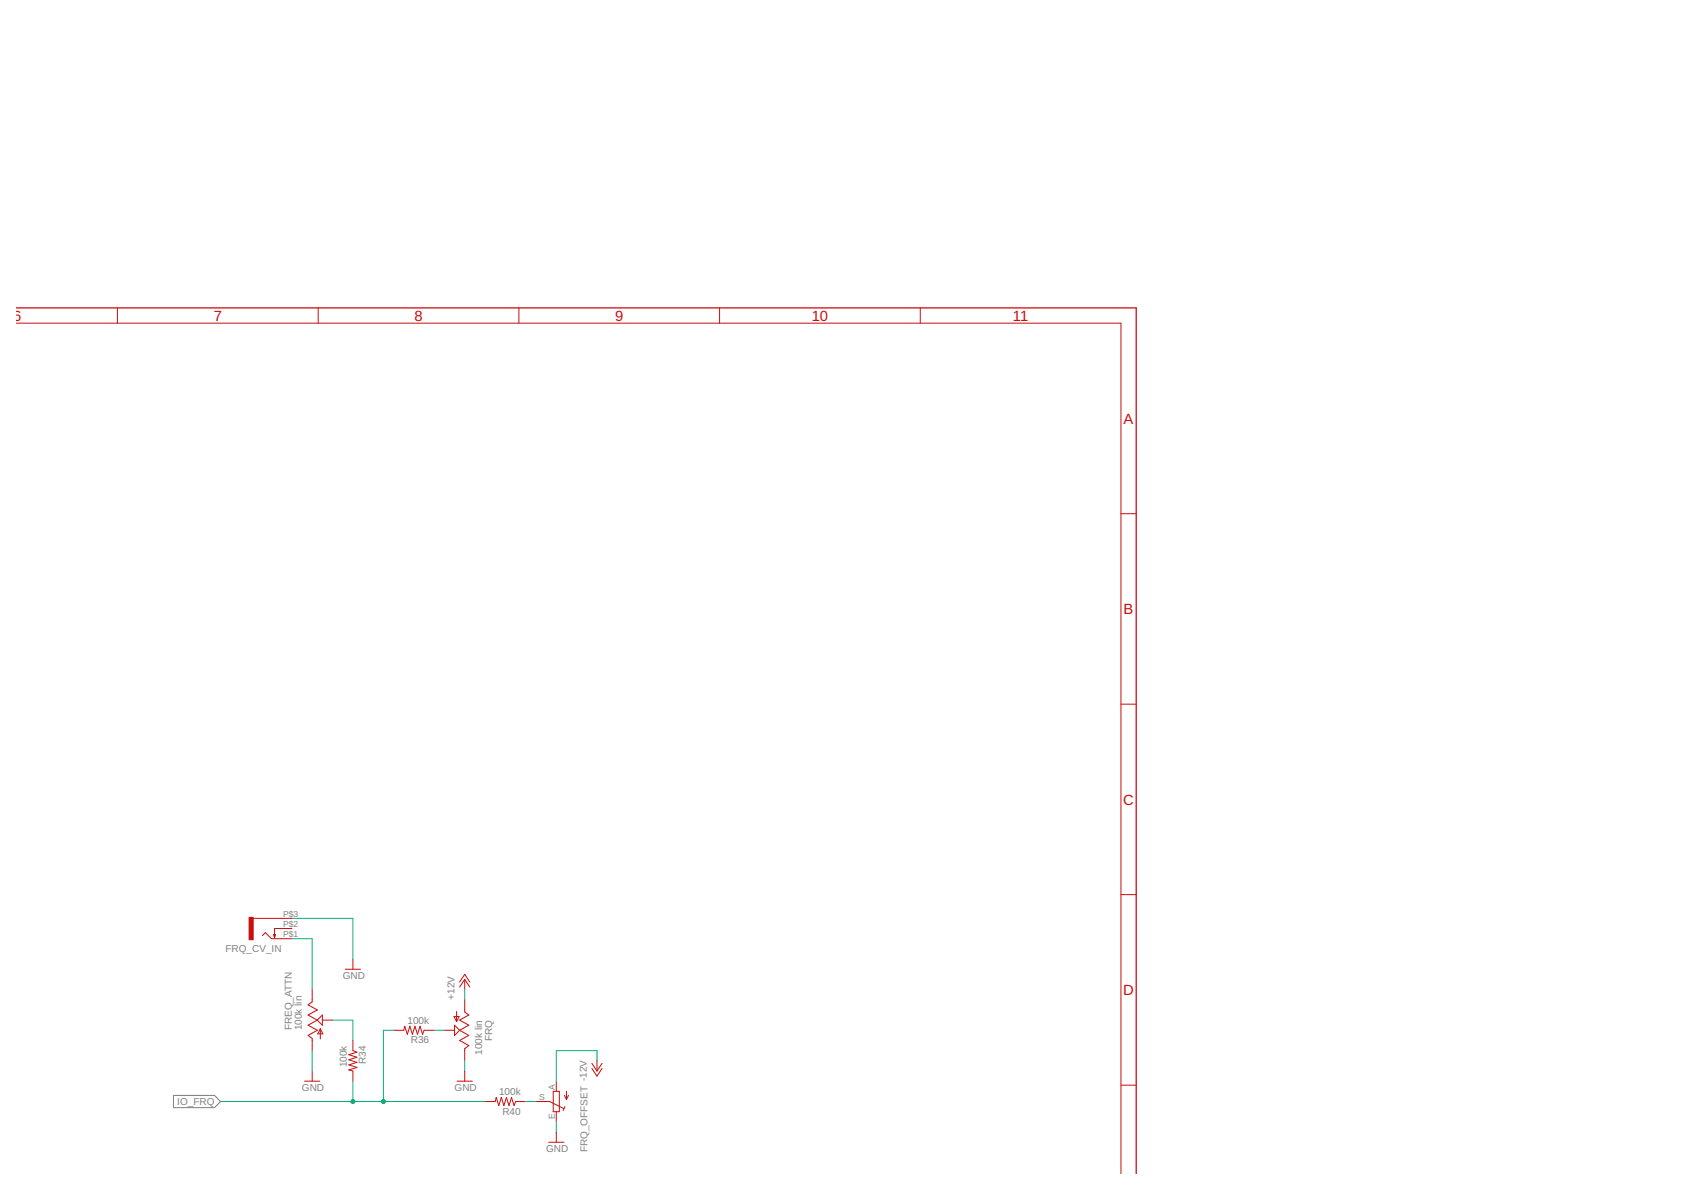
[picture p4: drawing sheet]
<svg xmlns="http://www.w3.org/2000/svg" width="420mm" height="297mm" viewBox="0 0 420 297" stroke-linecap="round" stroke-linejoin="round" font-family="sans-serif">
<path d="M43.3 273.4h10.3l1.5 1.6-1.5 1.5h-10.3z" fill="none" stroke="#808080" stroke-width=".25"/>
<path d="M4.1 76.9h279.6v216" fill="none" stroke="#c90d0c" stroke-width=".32"/>
<g fill="none" stroke="#c90d0c" stroke-width=".25">
<path d="M29.3 76.9v3.8M79.4 76.9v3.8M129.5 76.9v3.8M179.6 76.9v3.8M229.7 76.9v3.8M4.1 80.7h275.7v212.2M279.8 128.2h3.9M279.8 175.8h3.9M63.2 229.2h9.7M65.5 233.6l.8-.8 1.5 1.5h5.1M68.3 233.3h.5l-.3 .8zM72.9 231.8h-4.4v2.3"/>
<path d="M88.1 239.4v2.5M279.8 223.3h3.9M77.9 247v3.1l-1 .7 2.3 1.3-2.3 1.3 2.3 1.2M79.2 254.6l-2.3 1.3 2.3 1.3-2.3 1.2 1 .8v3.1M80 256.8v2.5M80 256.8l.6 1.3h-1.3zM80.5 253.4v2.5l-1.3-1.3zM80.5 254.6h2.5M86.2 241.9h3.8M88.1 259.7v2.6l1 .3-2 .7 2 .6-2 .6 2 .7-2 .6 2 .6-2 .7 1 .2v2.6M98.3 257.2h2.5l.2-1 .7 2 .6-2 .7 2 .6-2 .6 2 .7-2 .6 2 .4-1h2.5M111 257.2h2.5"/>
<path d="M113.3 253.7h1.3l-.6 1.3zM113.5 255.9l1.2 1.3-1.2 1.2zM114 252.5v2.5M114.7 257.2l2.3 1.2-2.3 1.3 2.3 1.3-1 .7v3.1M114.7 245.1l1.3-1.9 1.3 1.9M116 244.5v2.5M116 249.6v3l1 .8-2.3 1.2 2.3 1.3-2.3 1.3M116 244.5l1.3 1.9M116 244.5l-1.3 1.9M76 269.9h3.8M77.9 267.3v2.6M114.1 269.9h3.8"/>
<path d="M116 267.3v2.6M121.1 275h2.5l.3-1.1 .6 2.1 .7-2.1 .6 2.1 .6-2.1 .7 2.1 .6-2.1 .6 2.1 .4-1h2.6M133.8 275h3.4l3.6 1.7M138.1 272.4h1.5v5.1h-1.5zM138.9 269.9v2.5M138.9 277.5v2.5M140.9 273.4l.5 1M141 276.2l-.4 1M141.4 272.4v2M141.9 273.4l-.5 1M147.8 265.4l1.2 1.9M147.8 266.7l1.2 1.9 1.3-1.9"/>
<path d="M149 264.8v2.5M150.3 265.4l-1.3 1.9M279.8 270.9h3.9M137 285.1h3.8M138.9 282.6v2.5"/>
</g>
<path d="M62.2 229h1v5.6h-1z" fill="#c90d0c" stroke="#c90d0c" stroke-width=".25"/>
<g fill="none" stroke="#0dab76" stroke-width=".25">
<path d="M72.9 229.2h15.2v10.2M72.9 234.3h5v12.7M83 254.6h5.1v5.1M98.3 257.2h-2.6v17.8M108.4 257.2h2.6M116 247v2.6M55.1 275h66M77.9 262.3v5M88.1 269.9v5.1M116 264.8v2.5M131.3 275h2.5M149 264.8v-2.5h-10.1v7.6"/>
<path d="M138.9 280v2.6"/>
</g>
<g fill="#0dab76" stroke="#0dab76" stroke-width=".25">
<circle cx="95.7" cy="275" r=".51"/>
<circle cx="88.1" cy="275" r=".51"/>
</g>
<g font-size="3.7" fill="#c90d0c">
<text x="3.3" y="80.1">6</text>
<text x="53.4" y="80.1">7</text>
<text x="103.5" y="80.1">8</text>
<text x="153.6" y="80.1">9</text>
<text x="202.6" y="80.1">10</text>
<text x="252.9" y="80.1">11</text>
<text x="280.5" y="105.7">A</text>
<text x="280.5" y="153.3">B</text>
<text x="280.4" y="200.8">C</text>
<text x="280.4" y="248.4">D</text>
</g>
<g font-size="2.5" fill="#808080">
<text x="56.3" y="237.6">FRQ_CV_IN</text>
<text x="85.5" y="244.5">GND</text>
<text x="113.5" y="249.6" transform="rotate(-90 113.5 249.6)">+12V</text>
<text x="72.8" y="257.2" transform="rotate(-90 72.8 257.2)">FREQ_ATTN</text>
<text x="75.4" y="257.2" transform="rotate(-90 75.4 257.2)">100k lin</text>
<text x="101.7" y="255.7">100k</text>
<text x="102.6" y="260.5">R36</text>
<text x="120.3" y="263.3" transform="rotate(-90 120.3 263.3)">100k lin</text>
<text x="122.9" y="259.9" transform="rotate(-90 122.9 259.9)">FRQ</text>
<text x="86.6" y="266.4" transform="rotate(-90 86.6 266.4)">100k</text>
<text x="91.4" y="265.6" transform="rotate(-90 91.4 265.6)">R34</text>
<text x="44.3" y="275.8">IO_FRQ</text>
<text x="75.4" y="272.4">GND</text>
<text x="113.5" y="272.4">GND</text>
<text x="124.6" y="273.4">100k</text>
<text x="125.4" y="278.2">R40</text>
<text x="136.3" y="287.7">GND</text>
<text x="146.6" y="287.7" transform="rotate(-90 146.6 287.7)">FRQ_OFFSET -12V</text>
</g>
<g font-size="2.1" fill="#808080">
<text x="70.7" y="228.9">P$3</text>
<text x="70.7" y="234">P$1</text>
<text x="70.7" y="231.4">P$2</text>
<text x="134.6" y="274.6">S</text>
<text x="138.5" y="272.1" transform="rotate(-90 138.5 272.1)">A</text>
<text x="138.5" y="279.3" transform="rotate(-90 138.5 279.3)">E</text>
</g>
</svg>
